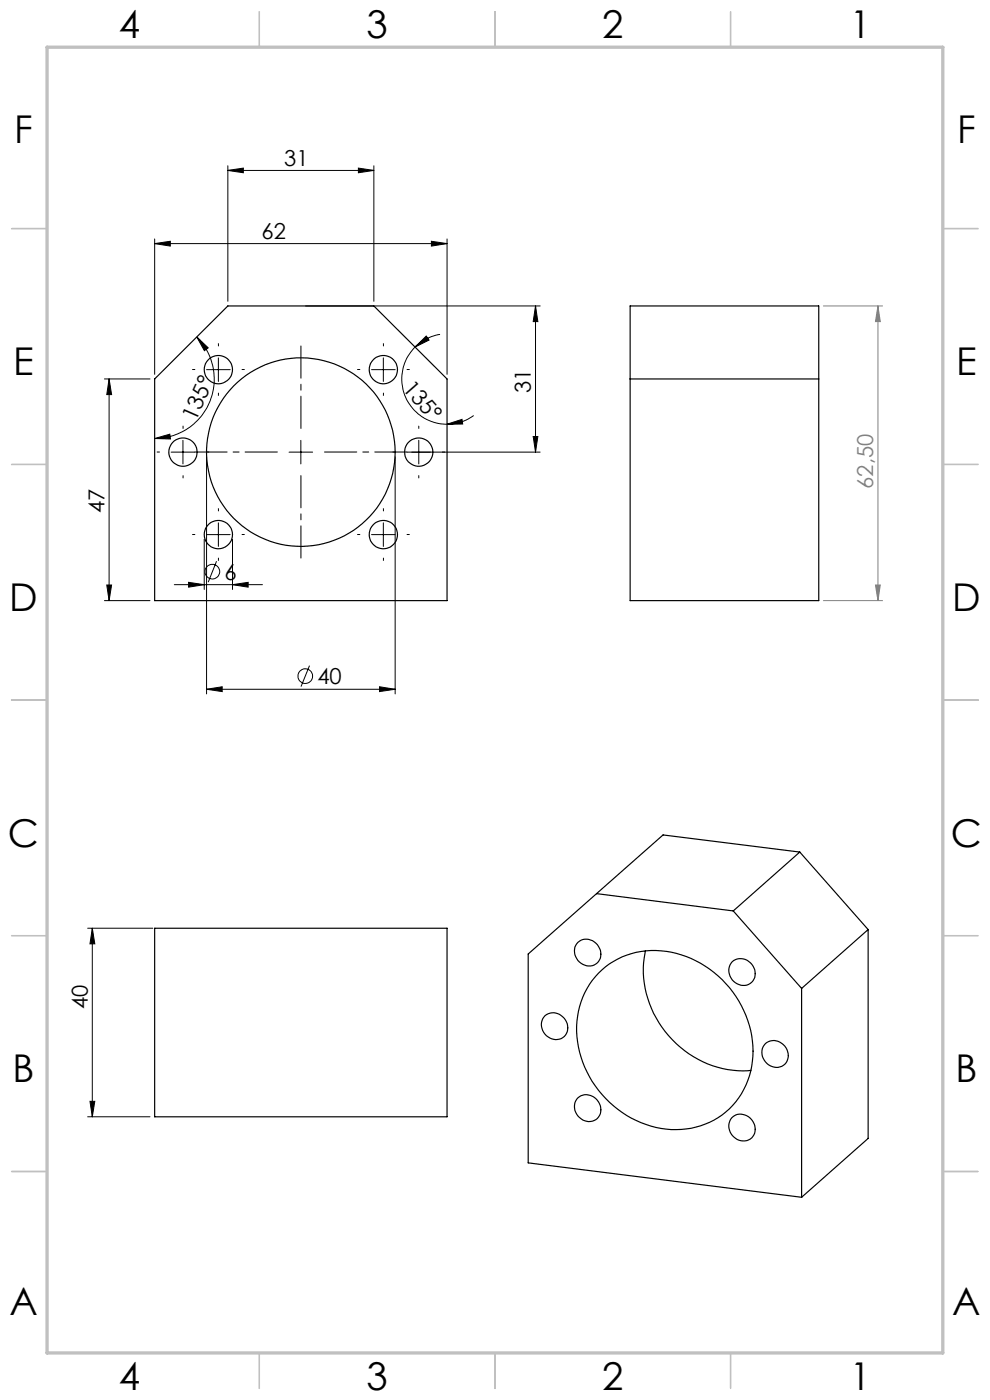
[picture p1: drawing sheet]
<svg xmlns="http://www.w3.org/2000/svg" width="210mm" height="297mm" viewBox="0 0 210 297" stroke-linecap="round" stroke-linejoin="round" font-family="sans-serif">
<g fill="none" stroke="#000" stroke-width=".21">
<path d="M48.3 36.2l3.3-.5v1zM48.3 35.2v28.7M48.3 36.2h31M76 35.7l3.3 .5-3.3 .5zM79.3 35.2v28.7M32.8 51.7l3.3-.5v1zM32.8 50.7v28.7M32.8 51.7h62M91.5 51.2l3.3 .5-3.3 .5zM94.8 50.7v28.7M41.7 71.5l2.5 2.3-.8 .6zM41.7 71.5a12.6 12.6 0 0 1 2.8 13.7 12.6 12.6 0 0 1-11.7 7.8"/>
<path d="M43.8 78.4h5M46.3 75.9v5M64.8 64.9h49.8M78.8 78.4h5M81.3 75.9v5M88.1 73.6l2.3-2.3 .6 .8zM88.1 73.6a9.6 9.6 0 0 0-2.2 10.5 9.6 9.6 0 0 0 8.9 5.9M93.3 70.9a9.5 9.5 0 0 0-5.2 2.7M113.6 64.9l.5 3.3h-1zM113.6 64.9v31M22.2 80.4h9.6M23.1 80.4v47"/>
<path d="M23.1 80.4l.6 3.3h-1.1zM32.8 93l3.2-.9 .2 1zM36.3 95.9h5M38.8 93.4v5M43.8 96.9v50.3M61.3 95.9h5M63.8 93.4v5M83.8 96.9v50.3M86.3 95.9h28.3M88.8 93.4v5M94.8 90l3.2-1 .1 1zM100.5 88.2a9.2 9.2 0 0 1-5.7 1.8"/>
<path d="M113.1 92.6h1l-.5 3.3zM43.3 114.4v10.7M43.8 113.4h5M45.9 119.1l-1.7 4.4M46.3 110.9v5M49.3 114.4v10.7M78.8 113.4h5M81.3 110.9v5M22.2 127.4h9.6M22.6 124.1h1.1l-.6 3.3zM37 124h18.7M40 123.5l3.3 .5-3.3 .6z"/>
<path d="M49.3 124l3.3-.5v1.1zM43.8 146.2l3.3-.5v1zM43.8 146.2h40M65.7 141.2l-1.8 4.5M80.5 145.7l3.3 .5-3.3 .5zM18.6 196.9h13.8M19.6 196.9l.5 3.3h-1zM19.6 196.9v40M18.6 236.9h13.2M19.1 233.6h1l-.5 3.3z"/>
<circle cx="45" cy="121.3" r="1.55"/>
<circle cx="64.8" cy="143.4" r="1.55"/>
</g>
<path d="M174.7 64.9h12.5M186.2 64.9v62.5M186.2 64.9l.5 3.3h-1zM174.7 127.4h12.5M185.7 124.1h1l-.5 3.3z" fill="none" stroke="#808080" stroke-width=".21"/>
<path d="M58.8 95.9h-17.5M63.8 90.9v-17.5M68.8 95.9h17.5M63.8 100.9v17.5" fill="none" stroke="#000" stroke-width=".21" stroke-dasharray="15.2 1.3 1.3 1.3" stroke-dashoffset="8.4"/>
<g fill="none" stroke="#000" stroke-width=".21" stroke-dasharray="15.2 1.3 1.3 1.3">
<path d="M41.3 78.4h-.5M46.3 73.4v-.5M51.3 78.4h.5M76.3 78.4h-.5M81.3 73.4v-.5M86.3 78.4h.5M33.8 95.9h-.5M38.8 90.9v-.5M43.8 95.9h.5M46.3 83.4v.5M81.3 83.4v.5M83.8 95.9h-.5"/>
<path d="M88.8 90.9v-.5M93.8 95.9h.5M38.8 100.9v.5M41.3 113.4h-.5M46.3 108.4v-.5M46.3 118.4v.5M51.3 113.4h.5M76.3 113.4h-.5M81.3 108.4v-.5M81.3 118.4v.5M86.3 113.4h.5M88.8 100.9v.5"/>
</g>
<g fill="none" stroke="#c0c0c0" stroke-width=".35">
<path d="M55 2.5v7.5M105 2.5v7.5M155 2.5v7.5M2.5 48.5h7.5M200 48.5h7.5M2.5 98.5h7.5M200 98.5h7.5M2.5 148.5h7.5M200 148.5h7.5M2.5 198.5h7.5M200 198.5h7.5M2.5 248.5h7.5"/>
<path d="M200 248.5h7.5M55 287v7.5M105 287v7.5M155 287v7.5"/>
</g>
<path d="M10 10h190v277h-190z" fill="none" stroke="#c0c0c0" stroke-width=".7"/>
<g fill="#000">
<path d="M76 35.7l3.3 .5-3.3 .5zM48.3 36.2l3.3-.5v1z"/>
<path d="M91.5 51.2l3.3 .5-3.3 .5zM32.8 51.7l3.3-.5v1z"/>
<path d="M88.1 73.6l2.3-2.3 .6 .8zM94.8 90l3.2-1 .1 1z"/>
<path d="M23.1 80.4l.6 3.3h-1.1zM22.6 124.1h1.1l-.6 3.3z"/>
<path d="M32.8 93l3.2-.9 .2 1zM41.7 71.5l2.5 2.3-.8 .6z"/>
<path d="M113.1 92.6h1l-.5 3.3zM113.6 64.9l.5 3.3h-1zM19.1 233.6h1l-.5 3.3zM19.6 196.9l.5 3.3h-1z"/>
<path d="M43.8 146.2l3.3-.5v1zM80.5 145.7l3.3 .5-3.3 .5zM40 123.5l3.3 .5-3.3 .6zM49.3 124l3.3-.5v1.1z"/>
</g>
<path d="M185.7 124.1h1l-.5 3.3zM186.2 64.9l.5 3.3h-1z" fill="#808080"/>
<g fill="none" stroke="#000" stroke-width=".25">
<path d="M133.7 64.9h40v62.5h-40zM32.8 80.4l15.5-15.5h31l15.5 15.5v47h-62zM133.7 80.4h40M32.8 196.9h62v40h-62zM122.6 199.9a3 3 0 0 1 3.4-.2 3 3 0 0 1 1.4 3.1 2.59 2.59 0 0 1-1.8 2.1 2.59 2.59 0 0 1-2.7-.8 2.93 2.93 0 0 1-.3-4.2zM126.5 189.6l-14.5 12.8v44.3l58 7.3M126.5 189.6l29 3.6M155.5 193.2l14.5 16.5M169.7 180.8l-14.2 12.4M169.7 180.8l14.4 16.4M169.7 180.8l-29-3.7-14.2 12.5M184.1 197.2l-14.1 12.5"/>
<path d="M184.1 197.2v44.3l-14.1 12.5M115.6 215.5a3 3 0 0 1 4 .4 3 3 0 0 1 .1 4 3 3 0 0 1-4-.4 3 3 0 0 1-.1-4zM127 206.4a17.4 17.4 0 0 1 20.6-2.6 21.7 21.7 0 0 1 11.9 22.4 16.1 16.1 0 0 1-18.2 13.3 21.8 21.8 0 0 1-18.8-23.9 16.3 16.3 0 0 1 4.5-9.2zM136.9 201.7a21.5 21.5 0 0 0 13.2 24 19.5 19.5 0 0 0 9.2 1.4M155.3 204a3 3 0 0 1 4 .4 3 3 0 0 1 .2 4 3.1 3.1 0 0 1-3.5 .1 3.1 3.1 0 0 1-1.4-3.1l.3-.7zM170 209.7v44.3M122.6 232.9a3 3 0 0 1 4 .4 3 3 0 0 1 .1 4 3 3 0 0 1-4-.4 3 3 0 0 1-.1-4zM155.3 237a3.1 3.1 0 0 1 3.4-.1 3.1 3.1 0 0 1 1.5 3.1 2.65 2.65 0 0 1-2.2 2.1 2.65 2.65 0 0 1-2.7-1.2 2.86 2.86 0 0 1 0-3.9zM162.3 221.4a3 3 0 0 1 4.2 .5 3 3 0 0 1-.3 4.1 3.1 3.1 0 0 1-3.8-.7 3.1 3.1 0 0 1-.1-3.9z"/>
<circle cx="46.3" cy="78.4" r="3"/>
<circle cx="81.3" cy="78.4" r="3"/>
<circle cx="38.8" cy="95.9" r="2.99"/>
<circle cx="63.8" cy="95.9" r="20"/>
<circle cx="88.8" cy="95.9" r="3"/>
<circle cx="46.3" cy="113.4" r="3"/>
<circle cx="81.3" cy="113.4" r="3"/>
</g>
<g font-size="8.1">
<text x="25.2" y="8">4</text>
<text x="77.7" y="8">3</text>
<text x="127.7" y="8">2</text>
<text x="180.2" y="8">1</text>
<text x="3" y="30.4">F</text>
<text x="203" y="30.4">F</text>
<text x="2.8" y="79.6">E</text>
<text x="202.8" y="79.6">E</text>
<text x="2" y="129.6">D</text>
<text x="202" y="129.6">D</text>
<text x="1.7" y="179.6">C</text>
<text x="201.7" y="179.6">C</text>
<text x="2.7" y="229.6">B</text>
<text x="202.7" y="229.6">B</text>
<text x="2" y="278.9">A</text>
<text x="202" y="278.9">A</text>
<text x="25.2" y="295">4</text>
<text x="77.7" y="295">3</text>
<text x="127.7" y="295">2</text>
<text x="180.2" y="295">1</text>
</g>
<g font-size="4.7">
<text x="60.3" y="35.1">31</text>
<text x="55.5" y="50.7">62</text>
<text x="85.2" y="82.4" transform="rotate(49 85.2 82.4)">135°</text>
<text x="112.6" y="83.3" transform="rotate(-90 112.6 83.3)">31</text>
<text x="41.5" y="89.5" transform="rotate(-66 41.5 89.5)">135°</text>
<text x="22.2" y="108.9" transform="rotate(-90 22.2 108.9)">47</text>
<text x="47.6" y="123">6</text>
<text x="67.3" y="145.1">40</text>
<text x="18.6" y="214.1" transform="rotate(-90 18.6 214.1)">40</text>
</g>
<text font-size="4.7" fill="#808080" x="185.2" y="103.7" transform="rotate(-90 185.2 103.7)">62,50</text>
</svg>
